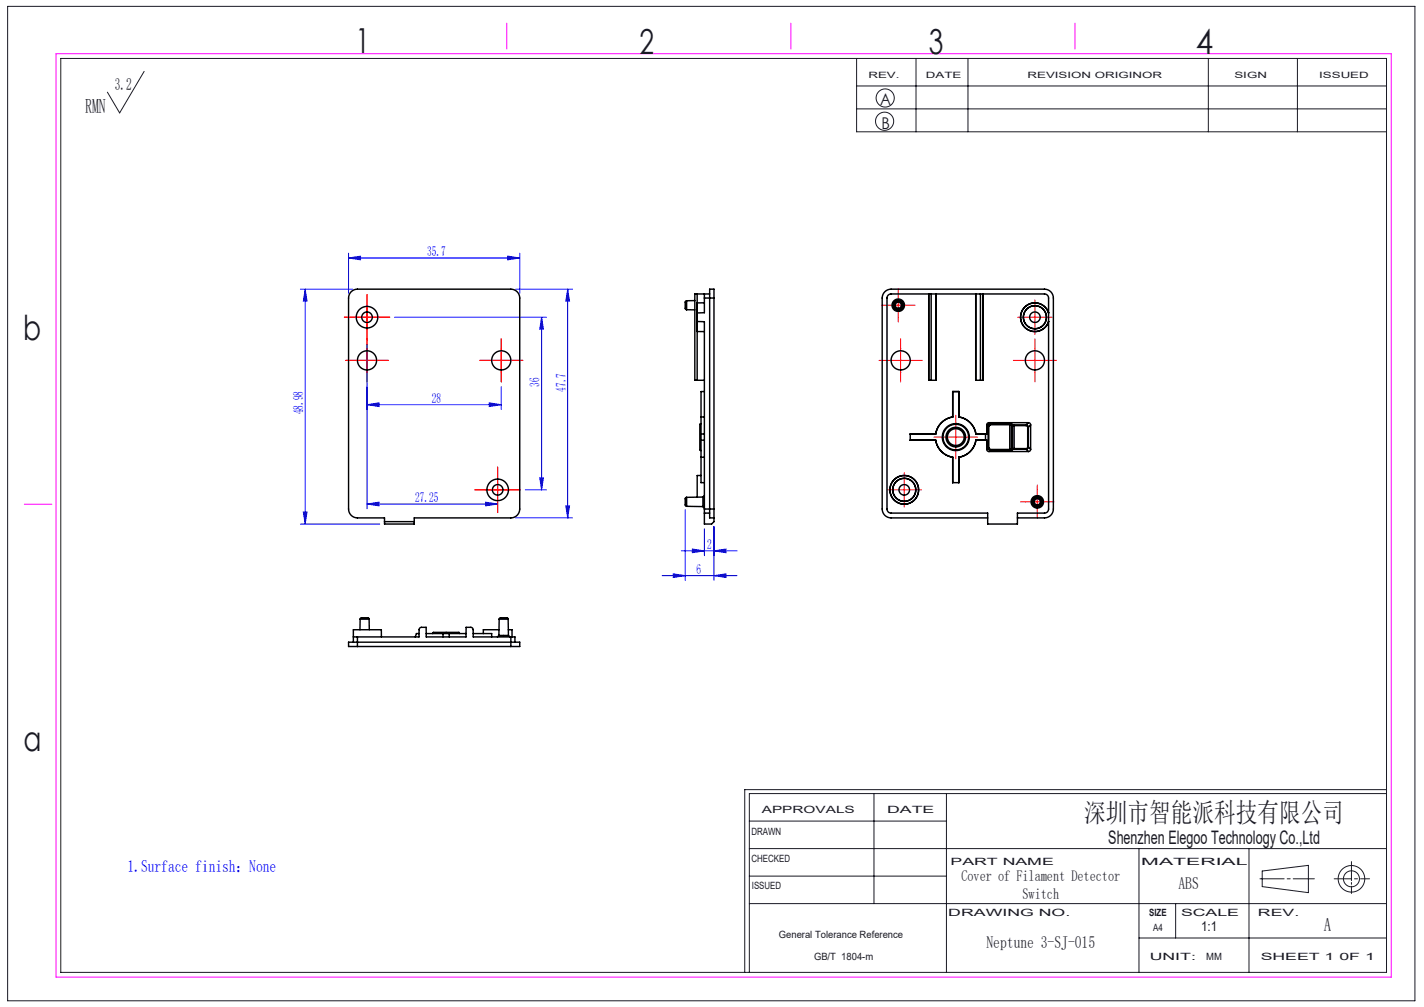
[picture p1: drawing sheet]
<svg xmlns="http://www.w3.org/2000/svg" width="297mm" height="210mm" viewBox="0 0 297 210" stroke-linecap="round" stroke-linejoin="round" font-family="sans-serif">
<g fill="none" stroke="#191924" stroke-width=".21">
<path d="M1.6 1.3h293.5v207.4h-293.5zM12.7 12.2h276.5v190.6h-276.5zM30.1 14.9l-5.1 8.6-2.6-4.3M178.7 12.2v15.3h110.5M178.7 17.9h110.5M191.1 12.2v15.3M201.9 12.2v15.3M252 12.2v15.3M270.6 12.2v15.3M178.7 22.7h110.5M156.3 177h132.9M156.3 171.2h41.1"/>
<path d="M182.3 165.5v22.9M197.4 165.5v37.3M237.6 177v25.8M260.5 177v25.8M281.9 179.7v4M289.2 165.5h-132.9v37.3M289.2 164.7h-133.9v38.1M156.3 188.4h132.9M156.3 182.7h41.1M237.6 195.6h51.6M245.2 188.4v7.2M262.8 183.3h5"/>
<path d="M263.3 181.6l9.6-1.1v5.7l-9.6-1.3zM268.5 183.3h.6M269.7 183.3h4.4M278.3 183.3h3.6M281.9 184v.4M281.9 184.8v1.5M282.5 183.3h.6M283.8 183.3h1.9"/>
<circle cx="184.5" cy="25.3" r="1.89"/>
<circle cx="184.6" cy="20.4" r="1.89"/>
<circle cx="281.9" cy="183.3" r="1.67"/>
<circle cx="281.9" cy="183.3" r="2.77"/>
</g>
<path d="M11.7 11.2h278.5v192.6h-278.5zM105.7 4.8v5.4M165 4.8v5.4M224.2 4.8v5.4M5.1 105.1h5.7" fill="none" stroke="#f0f" stroke-width=".21"/>
<g fill="none" stroke="#00f" stroke-width=".21">
<path d="M72.7 53.8l2.5-.4v.8zM72.7 52.8v8.4M72.7 53.8h35.7M105.9 53.4l2.5 .4-2.5 .4zM108.4 52.8v8.4M62.7 60.3h10.8M63.7 60.3v49M63.7 60.3l.3 2.5h-.7zM76.5 71.9v34.2M82.3 66.2h31.7M107.5 60.3h11.9M113 66.2v36"/>
<path d="M113 66.2l.3 2.5h-.7zM118.4 60.3v47.7M118.4 60.3l.4 2.5h-.8zM76.5 84.4l2.5-.4v.8zM76.5 84.4h28M102 84l2.5 .4-2.5 .4zM104.5 80.7v4.7M112.6 99.7h.7l-.3 2.5zM62.7 109.3h16.5M63.3 106.8h.7l-.3 2.5zM76.5 105.1l2.5-.4v.8zM76.5 105.1h27.3"/>
<path d="M101.3 104.7l2.5 .4-2.5 .4zM107.5 108h11.9M109.5 102.2h4.5M118 105.5h.8l-.4 2.5zM140.4 119.7l2.5 .3-2.5 .4zM142.1 114.9h11.6M142.9 106.3v14.7M144.4 114.5l2.5 .4-2.5 .4zM146.9 110.3v5.6M148.9 114.9l2.5-.4v.8zM148.9 109.8v11.2M138.1 120h15.6"/>
<path d="M148.9 120l2.5-.3v.7z"/>
</g>
<g fill="none" stroke="#f00" stroke-width=".21" stroke-dasharray="30.5 1.3 1.3 1.3">
<path d="M74 66.2h-2.2M74 75.2h-2M76.5 68.7v2.2M76.5 63.7v-2.3M76.5 77.7v2M76.5 72.7v-2M79 66.2h2.3M79 75.2h2M102 75.2h-2M104.5 77.7v2M104.5 72.7v-2M107 75.2h2"/>
<path d="M184.8 63.7h-.9M185.3 75.2h-2M187.3 61.2v-1M187.3 66.2v.9M187.8 72.7v-2M187.8 77.7v2M189.8 63.7h1M190.3 75.2h2M213.3 66.2h-1.1M213.3 75.2h-2M215.8 63.7v-1.1M215.8 68.7v1.1"/>
<path d="M215.8 72.7v-2M215.8 77.7v2M218.3 66.2h1.1M218.3 75.2h2M103.8 99.7v-2.3M188.6 99.7v-1.1M196.8 91.2h-2M199.3 88.7v-2.1M199.3 93.7v2M201.8 91.2h2.1M101.3 102.2h-2.3M103.8 104.7v2.2"/>
<path d="M106.3 102.2h2.2M186.1 102.2h-1.1M188.6 104.7v1.1M191.1 102.2h1.1M213.8 104.7h-.9M216.3 102.2v-1M216.3 107.2v.9M218.8 104.7h1"/>
</g>
<g fill="none" stroke="#f00" stroke-width=".21">
<path d="M74 66.2h5M74 75.2h5M76.5 63.7v5M76.5 72.7v5M102 75.2h5M104.5 72.7v5M184.8 63.7h5M185.3 75.2h5M187.3 61.2v5M187.8 72.7v5M213.3 66.2h5M213.3 75.2h5"/>
<path d="M215.8 63.7v5M215.8 72.7v5M103.8 99.7v5M188.6 99.7v5M196.8 91.2h5M199.3 88.7v5M101.3 102.2h5M186.1 102.2h5M213.8 104.7h5M216.3 102.2v5"/>
</g>
<g fill="#00f">
<path d="M72.7 53.8l2.5-.4v.8zM105.9 53.4l2.5 .4-2.5 .4zM76.5 84.4l2.5-.4v.8zM102 84l2.5 .4-2.5 .4zM76.5 105.1l2.5-.4v.8zM101.3 104.7l2.5 .4-2.5 .4z"/>
<path d="M63.7 60.3l.3 2.5h-.7zM63.3 106.8h.7l-.3 2.5zM118.4 60.3l.4 2.5h-.8zM118 105.5h.8l-.4 2.5zM113 66.2l.3 2.5h-.7zM112.6 99.7h.7l-.3 2.5z"/>
<path d="M144.4 114.5l2.5 .4-2.5 .4zM148.9 114.9l2.5-.4v.8zM140.4 119.7l2.5 .3-2.5 .4zM148.9 120l2.5-.3v.7z"/>
</g>
<g fill="none" stroke="#000" stroke-width=".3">
<path d="M73.2 60.8l.6-.4 .7-.1h32a1.85 1.85 0 0 1 1.9 1.9v44a1.85 1.85 0 0 1-1.9 1.8h-20.1v1.3h-6.2v-1.3h-5.7a1.85 1.85 0 0 1-1.8-1.8v-44l.1-.8zM143.2 62.7h-.1a1.92 1.92 0 0 0-.2 1.6l.3 .3M143.2 62.7v1.9M143.2 64.6h1.7M144.9 62.7h-1.7M145.4 61.3h-.5v18h.5M145.4 61.3v18M145.4 61.3h2.6M145.4 79.3h1.5M146.9 69.2l-1.5-.1v-2.1l1.5 .1v39.1M146.9 62.2v3l-1.5 .1v-2.1h1.5M146.9 61.3v.9"/>
<path d="M146.9 62.2h2M148.9 62.2v-1.9h-.9v47.7h.9M148.9 62.2v44M193.7 79.3h.1M193.7 61.3v18M193.7 79.3h.5M193.7 61.3h.5M193.7 61.3h-7.9a.85 .85 0 0 0-.8 .9v44a.85 .85 0 0 0 .8 .8h20.2v2.3h6.2v-2.3h5.6a.85 .85 0 0 0 .9-.8v-44a.85 .85 0 0 0-.9-.9h-12.8M194.2 61.3h10.3M194.2 61.3v18M195.2 61.3v18M195.2 61.3v18h-1"/>
<path d="M203.5 61.3v18h1M204.5 79.3h.5M204.5 61.3h.5M204.5 61.3v18M205 61.3v18M218.7 65.3a2.99 2.99 0 0 0-4.6-1.6 2.99 2.99 0 0 0 0 4.9 2.99 2.99 0 0 0 4.6-1.6M218.7 65.2a3 3 0 0 0-4.6-1.5 3 3 0 0 0 0 4.9 3 3 0 0 0 4.6-1.5M146.2 87v3.5M146.2 91.8v3.5M146.2 88.3l-.2 .2v5.3l.2 .2M146.2 99.2h-.8v4.5M146.2 91.8h.7"/>
<path d="M146.2 90.5v1.3M146.2 95.3v5.4h.7M146.2 95.3l.7 .1M146.9 81.7h-.7v5.3M146.9 90.5h-.7M146.9 87h-.7M195.1 90.5h.1M195.2 91.8a4.2 4.2 0 0 0 3.5 3.5M195.2 90.5h-5.4v1.3h5.4M195.2 91.8h-.1M198.7 81.7v5.3M198.7 81.7h1.3"/>
<path d="M198.7 87h.1M198.7 81.7h.1M198.7 87a4.2 4.2 0 0 0-3.5 3.5M198.7 95.3v5.4h1.3v-5.4M198.7 95.3v.1M200 87a4.2 4.2 0 0 1 3.5 3.5M200 95.3v.1M200 81.7v5.3M200 81.7h.1M200 87h.1M203.5 91.8a4.2 4.2 0 0 1-3.5 3.5M203.5 91.8h2.3"/>
<path d="M203.5 91.8h.1M203.5 90.5h.1M205.8 93.7l.1 .3 .4 .2M205.8 90.5h-2.3M205.8 90.5h-.3v1.3h.3M205.8 88.6v1.9M205.8 91.8v1.9M205.8 88.6l.3 .3M206.1 93.4l.1 .3 .4 .2M206.1 93.4h.1M206.1 88.9h.1M206.1 88.9v4.5"/>
<path d="M206.1 93.4l-.3 .3M206.2 93.4l.4 .3M206.2 88.9v4.5M206.3 88.1l-.4 .2-.1 .3M206.3 94.2h8.2M206.3 88.1h8.2M206.3 88.1l.3 .3M206.6 88.4l-.4 .2-.1 .3M206.6 93.7v.2M206.6 88.6l-.4 .3M206.6 88.4v.2M206.6 93.9l-.3 .3"/>
<path d="M206.6 93.9h4M206.6 88.4h4M206.6 88.6h4M206.6 93.7h4M210.6 88.4l.5 .1M210.6 88.4v.2M210.6 93.7v.2M210.6 88.6h.4M210.6 88.6v5.1M211 93.7h-.4M211 93.7l.1 .1M211 88.6v5.1"/>
<path d="M211 88.6l.2 .1M211.1 93.8l-.5 .1M211.1 88.5l-.1 .1M211.1 88.5l.2 .1M211.2 93.6l.1 .1M211.2 88.7l.3 .1M211.2 93.6l-.2 .1M211.2 88.7v4.9M211.3 88.6h.2M211.3 88.6l-.1 .1M211.3 93.7l-.2 .1M211.5 93.7h-.2"/>
<path d="M211.5 88.6v.2M211.5 93.5l-.3 .1M211.5 93.5v.2M211.5 93.7h2.5M211.5 88.6h2.5M211.5 88.8v4.7M211.5 88.8h2.5M211.5 93.5h2.5M214 88.6l.3 .2 .2 .3M214 88.6v.2M214 93.5v.2M214 88.8l.3 .3"/>
<path d="M214 93.7l.5 .5M214.3 93.2l-.3 .3M214.3 93.2h.2M214.3 89.1h.2M214.3 89.1v4.1M214.5 93.2l-.2 .3-.3 .2M214.5 93.2l.5 .5M214.5 89.1v4.1M214.5 88.1l.3 .2 .2 .3M214.5 88.1l-.5 .5M215 93.7l-.2 .3-.3 .2M215 88.6v5.1"/>
<path d="M215 88.6l-.5 .5M80.2 108.8h6.2M143.2 103.7h-.1a1.92 1.92 0 0 0-.2 1.6l.3 .3M143.2 103.7v1.9M143.2 105.6h3.4M146.6 103.7v1.9M146.6 105.6l.3 .4M146.6 103.7h-3.4M146.9 106.2v.8M146.9 107v2.3h1.5l.5-.5v-.8M146.9 103.4l-.3 .3M146.9 106.2h2"/>
<path d="M146.9 107h1.1M148.9 106.2v1.8M206 108h-20.2a1.85 1.85 0 0 1-1.8-1.8v-44a1.85 1.85 0 0 1 1.8-1.9h32a1.85 1.85 0 0 1 1.9 1.9v44a1.85 1.85 0 0 1-1.9 1.8h-5.6M73.7 132.8h.8M74.5 134.8h-1.8v-.9h35.7v.9h-1.9M74.5 132.8h12.9v-1.6l.2-.2 .3-.2h1v2h8.3v-2h1.1l.3 .2 .1 1.8h7.8M74.5 132.8v2M74.5 134.8h32M75.1 129.1v-.1a1.92 1.92 0 0 1 1.6-.2l.3 .3M75.1 129.1h1.9M75.1 129.1v2.2M77 129.1v2.2"/>
<path d="M79.5 132.8v-1.5h-5.8v2.6M87.4 132.1h-.5l-.3 .7M88.9 132.1h3.5M90.2 132.1l.2-.2h5.3l.2 .2M92.4 132.1v.7M92.4 132.1h1.3M93.7 132.1h3.5M93.7 132.1v.7M98.7 132.1h3.8v.7M104.1 132.5h1.9M104.1 132.5l-.4 .3M104.1 131.3h-3.3v.8"/>
<path d="M104.1 129.1v-.1a1.92 1.92 0 0 1 1.6-.2l.3 .3M104.1 129.1h1.9M104.1 129.1v3.4M106 129.1v3.4M106 131.3h.8v1.5M106 132.5l.3 .3M106.5 132.8h.9v1.1M106.5 132.8v2"/>
<circle cx="76.5" cy="66.2" r="1.1"/>
<circle cx="76.5" cy="75.2" r="2"/>
<circle cx="76.5" cy="66.2" r="2.25"/>
<circle cx="104.5" cy="75.2" r="2"/>
<circle cx="187.3" cy="63.7" r=".99"/>
<circle cx="187.3" cy="63.7" r=".94"/>
<circle cx="187.3" cy="63.7" r=".64"/>
<circle cx="187.3" cy="63.7" r="1.3"/>
<circle cx="187.8" cy="75.2" r="2"/>
<circle cx="215.8" cy="75.2" r="2"/>
<circle cx="215.8" cy="66.2" r="2.41"/>
<circle cx="215.8" cy="66.2" r="1.1"/>
<circle cx="199.3" cy="91.2" r="2.82"/>
<circle cx="199.3" cy="91.2" r="2.05"/>
<circle cx="199.3" cy="91.2" r="1.75"/>
<circle cx="199.3" cy="91.2" r="2.67"/>
<circle cx="103.8" cy="102.2" r="1.1"/>
<circle cx="103.8" cy="102.2" r="2.25"/>
<circle cx="188.6" cy="102.2" r="2.99"/>
<circle cx="188.6" cy="102.2" r="2.41"/>
<circle cx="188.6" cy="102.2" r="1.1"/>
<circle cx="188.6" cy="102.2" r="3"/>
<circle cx="216.3" cy="104.7" r=".99"/>
<circle cx="216.3" cy="104.7" r=".94"/>
<circle cx="216.3" cy="104.7" r="1.3"/>
<circle cx="216.3" cy="104.7" r=".64"/>
</g>
<g font-size="7.2" fill="#191924">
<text x="74.1" y="11">1</text>
<text x="133.4" y="11.2">2</text>
<text x="193.7" y="11.3">3</text>
<text x="249.4" y="11.3">4</text>
<text x="4.8" y="70.9">b</text>
<text x="4.9" y="156.5">a</text>
</g>
<text font-size="5.6" fill="#191924" x="226.2" y="171.5">深圳市智能派科技有限公司</text>
<text font-size="4.2" fill="#191924" x="17.8" y="23.5">RMN</text>
<g font-size="3.9" fill="#191924">
<text x="231.2" y="176">Shenzhen Elegoo Technology Co.,Ltd</text>
<text x="276.1" y="194.2">A</text>
</g>
<g font-size="3.5" fill="#191924">
<text x="24" y="18.7">3.2</text>
<text x="245.8" y="185.4">ABS</text>
<text x="205.8" y="197.8">Neptune 3-SJ-015</text>
</g>
<text font-size="3.5" fill="#00f" x="26.6" y="181.9">1.Surface finish：None</text>
<g font-size="3.4" fill="#191924">
<text x="183.6" y="22">A</text>
<text x="183.8" y="27">B</text>
</g>
<g font-size="3.2" fill="#191924">
<text x="200.5" y="183.7">Cover of Filament Detector</text>
<text x="213.3" y="187.6">Switch</text>
</g>
<g font-size="2.9" fill="#00f">
<text x="89.1" y="53.4">35.7</text>
<text x="90.1" y="84">28</text>
<text x="112.6" y="80.7" transform="rotate(-90 112.6 80.7)">36</text>
<text x="118" y="81.7" transform="rotate(-90 118 81.7)">47.7</text>
<text x="63.2" y="86.4" transform="rotate(-90 63.2 86.4)">48.98</text>
<text x="86.6" y="104.7">27.25</text>
<text x="145.3" y="119.6">6</text>
<text x="147.5" y="114.5">2</text>
</g>
<text font-size="2.8" fill="#191924" x="250.5" y="194.2">1:1</text>
<g font-size="2.1" fill="#191924">
<text x="158.9" y="169.5">APPROVALS</text>
<text x="185" y="169.5">DATE</text>
<text x="156.7" y="174.2">DRAWN</text>
<text x="156.7" y="179.7">CHECKED</text>
<text x="156.8" y="185.4">ISSUED</text>
<text x="198.2" y="180.4">PART NAME</text>
<text x="238" y="180.4">MATERIAL</text>
<text x="197.8" y="191">DRAWING NO.</text>
<text x="239.7" y="191">SIZE</text>
<text x="246.3" y="191">SCALE</text>
<text x="262.4" y="191">REV.</text>
<text x="162.4" y="195.6">General Tolerance Reference</text>
<text x="240.5" y="194.1">A4</text>
<text x="169.8" y="200.2">GB/T 1804-m</text>
<text x="239.8" y="200.2">UNIT:</text>
<text x="251.6" y="200.2">MM</text>
<text x="262.9" y="200.2">SHEET 1 0F 1</text>
</g>
<g font-size="1.8" fill="#191924">
<text x="181.1" y="16.3">REV.</text>
<text x="193.1" y="16.3">DATE</text>
<text x="214.3" y="16.3">REVISION ORIGINOR</text>
<text x="257.5" y="16.3">SIGN</text>
<text x="275.1" y="16.3">ISSUED</text>
</g>
</svg>
